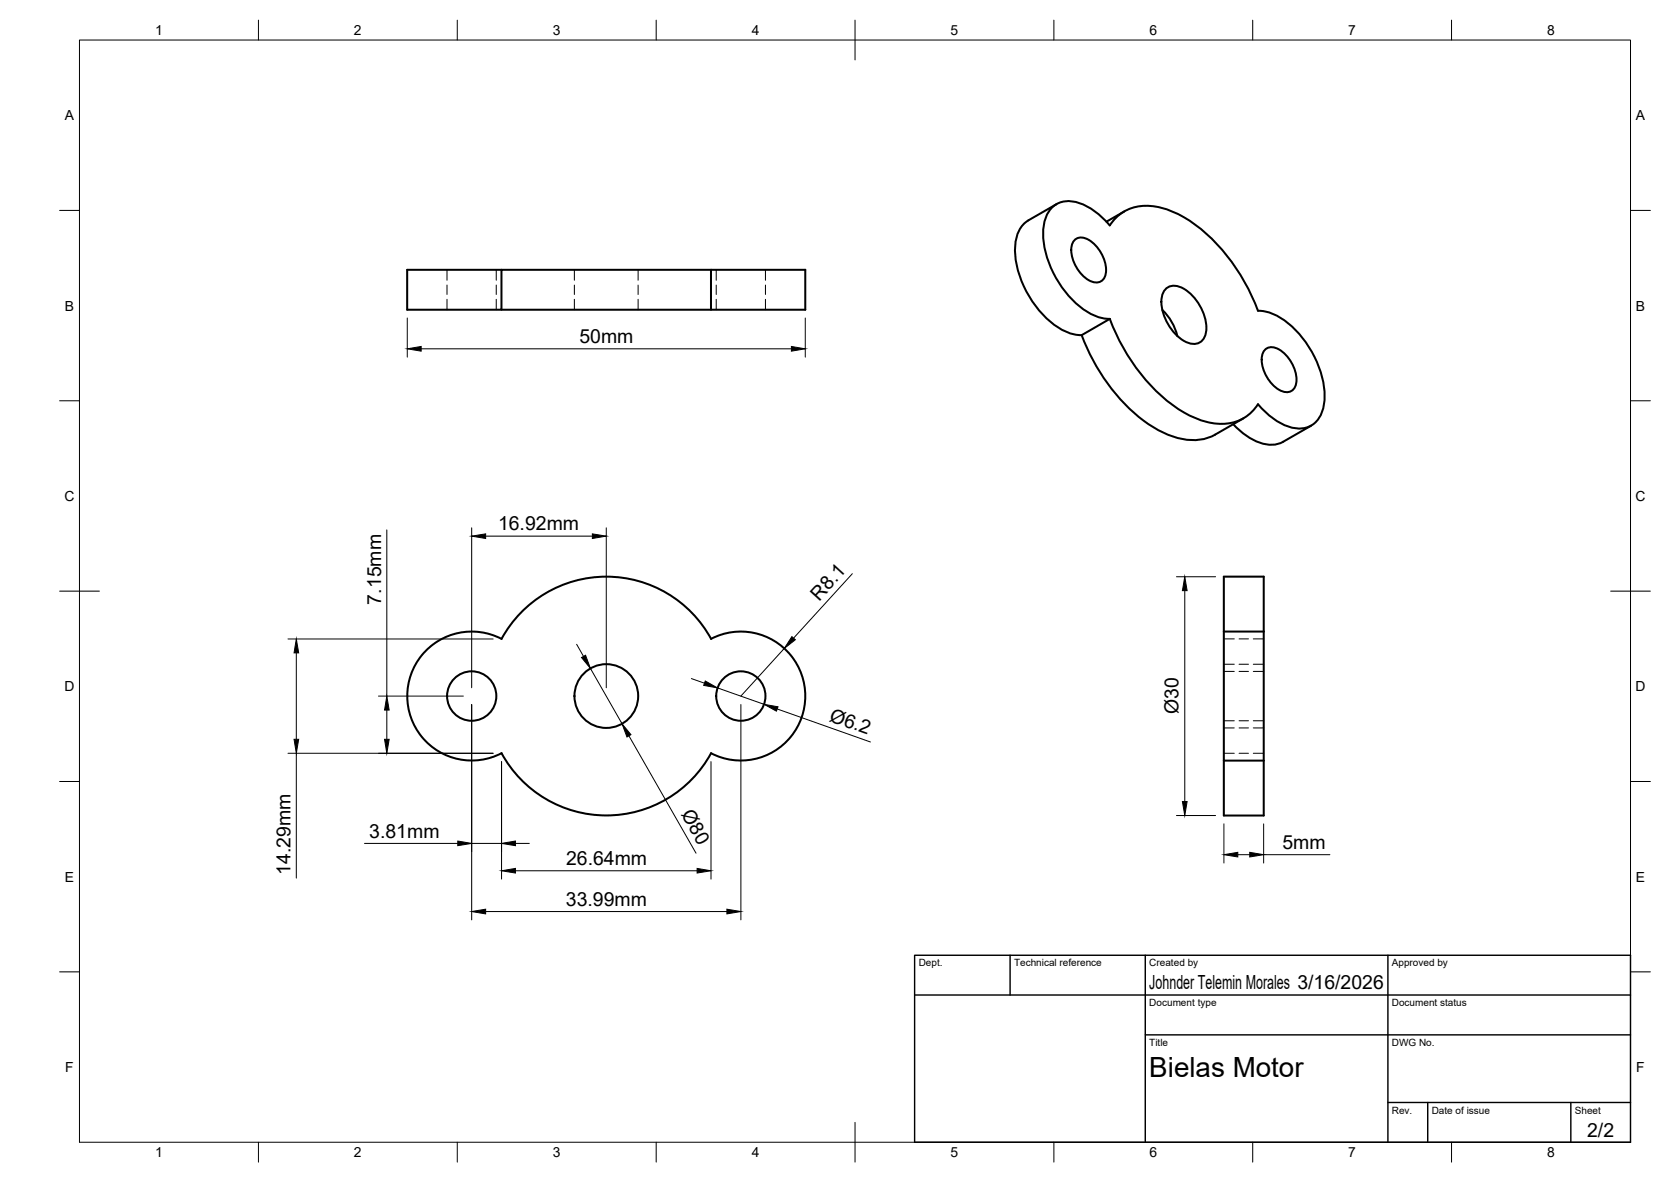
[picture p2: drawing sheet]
<svg xmlns="http://www.w3.org/2000/svg" width="420mm" height="297mm" viewBox="0 0 420 297" stroke-linecap="round" stroke-linejoin="round" font-family="sans-serif">
<!-- layer: Visible -->
<g fill="none" stroke="#000" stroke-width=".51">
<path d="M258.6 55.4a8.3 8.3 0 0 0-3.4 7.7 25.1 25.1 0 0 0 12.3 20 9.6 9.6 0 0 0 4.5 1.1M264.2 52.5a6.5 6.5 0 0 1 7.8-1.3 18.8 18.8 0 0 1 7 5.4 11 11 0 0 1 12.7-4.5 32.4 32.4 0 0 1 16.2 11.5 51.2 51.2 0 0 1 8.4 14.5 13.6 13.6 0 0 1 9.7 5.1 24.9 24.9 0 0 1 7 17.5 6.9 6.9 0 0 1-5.2 6.9 11.9 11.9 0 0 1-9.2-3.7l-2.3-2.3a11 11 0 0 1-12.6 4.5 32.4 32.4 0 0 1-16.3-11.4 51.2 51.2 0 0 1-8.4-14.6 13.6 13.6 0 0 1-9.7-5.1 24.9 24.9 0 0 1-7-17.5 9 9 0 0 1 1.9-5zM265.6 51.3l-7 4.1M282.7 53.1l-4.5 2.6M126.1 77.8h52.7v-10h23.7v10h-23.7M126.1 67.8h-23.7v10h23.7v-10h52.7M270.4 60.1a3.3 3.3 0 0 1 4.1 .6 9.4 9.4 0 0 1 3.5 8 2.59 2.59 0 0 1-1.6 2.2 2.59 2.59 0 0 1-2.7-.5 9.4 9.4 0 0 1-4.3-8.4l.2-.8zM292.3 77.9a13.3 13.3 0 0 1 3.7 6.5M293.1 72.6a3.6 3.6 0 0 1 4.6 0 12.2 12.2 0 0 1 5.6 10.8 3.2 3.2 0 0 1-4.7 2.7 11.9 11.9 0 0 1-6.5-11.3l.2-.9zM272 84.2a46.7 46.7 0 0 0 18.4 23.4 16.7 16.7 0 0 0 13 2.5l2.2-.9 7-4.1M279 80.1l-7 4.1M318.3 87.7a3.3 3.3 0 0 1 4 .6 9.4 9.4 0 0 1 3.6 8 2.59 2.59 0 0 1-1.6 2.2 2.59 2.59 0 0 1-2.7-.5 9.4 9.4 0 0 1-4.3-8.5l.2-.7z"/>
<path d="M310.1 106.6a14.3 14.3 0 0 0 9.8 5.2l1.9-.4 .8-.4M329.7 107l-7.1 4M307.7 158.7v-13.8h10.1v13.8M307.7 158.7v32.4M307.7 158.7h10.1M317.8 158.7v32.4M107.1 163.5a16.2 16.2 0 0 1 19-2.9 30 30 0 0 1 52.7 0 16.2 16.2 0 0 1 23.7 14.3 16.2 16.2 0 0 1-23.7 14.4 30 30 0 0 1-52.7 0 16.2 16.2 0 0 1-20.5-4.7 16.2 16.2 0 0 1 1.5-21.1zM307.7 191.1v13.8h10.1v-13.8M307.7 191.1h10.1"/>
<circle cx="118.6" cy="174.9" r="6.2"/>
<circle cx="152.5" cy="174.9" r="8"/>
<circle cx="186.3" cy="174.9" r="6.2"/>
</g>
<!-- layer: Hidden -->
<g fill="none" stroke="#000" stroke-width=".25">
<path d="M112.4 67.8v2.6M112.4 71.6v2.4M112.4 75.2v2.6M124.8 67.8v2.6M124.8 71.6v2.4M124.8 75.2v2.6M144.4 67.8v2.6M144.4 71.6v2.4M144.4 75.2v2.6M160.4 67.8v2.6M160.4 71.6v2.4M160.4 75.2v2.6"/>
<path d="M180.1 67.8v2.6M180.1 71.6v2.4M180.1 75.2v2.6M192.5 67.8v2.6M192.5 71.6v2.4M192.5 75.2v2.6M307.7 160.6h2.6M307.7 166.9h2.6M307.7 168.7h2.6M311.6 160.6h2.3M311.6 166.9h2.3M311.6 168.7h2.3"/>
<path d="M315.1 160.6h2.7M315.1 166.9h2.7M315.1 168.7h2.7M307.7 189.3h2.6M307.7 182.9h2.6M307.7 181.1h2.6M311.6 189.3h2.3M311.6 182.9h2.3M311.6 181.1h2.3M315.1 189.3h2.7M315.1 182.9h2.7M315.1 181.1h2.7"/>
</g>
<!-- layer: BORDER -->
<g fill="none" stroke="#000" stroke-width=".25">
<path d="M20 10.1h390v276.9h-390zM65 5.1v5M115 5.1v5M165 5.1v5M215 5.1v10M265 5.1v5M315 5.1v5M365 5.1v5M15 52.9h5M410 52.9h5M15 100.7h5M410 100.7h5"/>
<path d="M15 148.6h10M405 148.6h10M15 196.4h5M410 196.4h5M15 244.2h5M410 244.2h5M65 287v5M115 287v5M165 287v5M215 282.1v9.9M265 287v5M315 287v5"/>
<path d="M365 287v5"/>
</g>
<!-- layer: TITLEBLOCK -->
<path d="M230 240.1h180v46.9h-180zM230 250h180M254 240.1v9.9M288 240.1v46.9M349 240.1v46.9M288 260.1h122M349 277.1h61M359 277.1v9.9M395 277.1v9.9" fill="none" stroke="#000" stroke-width=".36"/>
<!-- layer: FD_Dimensions -->
<g fill="none" stroke="#000" stroke-width=".25">
<path d="M102.4 79.9v9.9M202.5 79.9v9.9M105.9 87.7h93.1M97.3 133.2v41.7M118.6 132.6v40.2M122.1 134.7h26.8M152.4 132.6v40.2M214.3 144.2l-14.8 16.2M295.8 144.9h9.8M297.9 148.4v53M72.4 160.6h51.6M74.5 164.1v21.7"/>
<path d="M95.2 174.9h21.3M97.3 178.4v7.4M118.6 177v54.2M145 161.9l1.7 3.1M148.5 168l7.9 13.9M173.8 170.5l3.3 1.2M180.4 172.9l11.7 4.1M186.3 177v54.2M195.4 178.2l23.5 8.3M197.2 163l-10.9 11.9M72.4 189.3h51.6M74.5 189.3v31.4"/>
<path d="M126.1 191.4v29.5M158.1 184.9l16.9 29.5M178.8 191.4v29.5M91.7 211.9h23.4M118.6 211.9h7.5M129.6 211.9h3.5M129.6 218.8h45.7M295.8 204.9h9.8M307.7 207v9.9M311.2 214.8h3M317.7 207v9.9M317.7 214.8h16.7"/>
<path d="M122.1 229.1h60.7"/>
</g>
<g fill="#000" stroke="#000" stroke-width=".25">
<path d="M102.4 87.7l3.5-.6v1.2zM199 87.1l3.5 .6-3.5 .6zM118.6 134.7l3.5-.5v1.1zM148.9 134.2l3.5 .5-3.5 .6zM199.1 160l.9 .8-2.8 2.2zM297.9 144.9l.6 3.5h-1.2zM74.5 160.6l.6 3.5h-1.2zM97.3 174.9l.6 3.5h-1.2zM146.2 165.2l1-.5 1.3 3.3zM177.3 171.1l3.1 1.8-3.5-.7zM192.1 177l3.5 .6-.4 1.1zM73.9 185.8h1.2l-.6 3.5z"/>
<path d="M96.7 185.8h1.2l-.6 3.5zM156.4 181.9l2.2 2.7-1 .6zM115.1 211.4l3.5 .5-3.5 .6zM126.1 211.9l3.5-.5v1.1zM126.1 218.8l3.5-.6v1.2zM175.3 218.2l3.5 .6-3.5 .6zM297.3 201.4h1.2l-.6 3.5zM307.7 214.8l3.5-.6v1.2zM314.2 214.2l3.5 .6-3.5 .6zM118.6 229.1l3.5-.6v1.2zM182.8 228.5l3.5 .6-3.5 .6z"/>
</g>
<text font-size="7" x="289" y="270.6">Bielas Motor</text>
<g font-size="4.9">
<text x="145.7" y="86.2">50mm</text>
<text x="125.2" y="133.3">16.92mm</text>
<text x="95.8" y="151.9" transform="rotate(-90 95.8 151.9)">7.15mm</text>
<text x="205.9" y="151.2" transform="rotate(-48 205.9 151.2)">R8.1</text>
<text x="296.4" y="179.5" transform="rotate(-90 296.4 179.5)">Ø30</text>
<text x="208.3" y="181.1" transform="rotate(19 208.3 181.1)">Ø6.2</text>
<text x="171.2" y="204.6" transform="rotate(60 171.2 204.6)">Ø80</text>
<text x="92.9" y="210.5">3.81mm</text>
<text x="322.4" y="213.3">5mm</text>
<text x="73.1" y="219.8" transform="rotate(-90 73.1 219.8)">14.29mm</text>
<text x="142.3" y="217.4">26.64mm</text>
<text x="142.3" y="227.6">33.99mm</text>
<text x="289" y="248.5">Johnder Telemin Morales 3/16/2026</text>
<text x="399.1" y="285.7">2/2</text>
</g>
<g font-size="3.5">
<text x="39" y="8.8">1</text>
<text x="89" y="8.8">2</text>
<text x="139" y="8.8">3</text>
<text x="189" y="8.8">4</text>
<text x="239" y="8.8">5</text>
<text x="289" y="8.8">6</text>
<text x="339" y="8.8">7</text>
<text x="389" y="8.8">8</text>
<text x="16.3" y="30.2">A</text>
<text x="411.3" y="30.2">A</text>
<text x="16.3" y="78">B</text>
<text x="411.3" y="78">B</text>
<text x="16.2" y="125.9">C</text>
<text x="411.2" y="125.9">C</text>
<text x="16.2" y="173.7">D</text>
<text x="411.2" y="173.7">D</text>
<text x="16.3" y="221.6">E</text>
<text x="411.3" y="221.6">E</text>
<text x="16.4" y="269.4">F</text>
<text x="411.4" y="269.4">F</text>
<text x="39" y="290.8">1</text>
<text x="89" y="290.8">2</text>
<text x="139" y="290.8">3</text>
<text x="189" y="290.8">4</text>
<text x="239" y="290.8">5</text>
<text x="289" y="290.8">6</text>
<text x="339" y="290.8">7</text>
<text x="389" y="290.8">8</text>
</g>
<g font-size="2.5">
<text x="231" y="242.9">Dept.</text>
<text x="255" y="242.9">Technical reference</text>
<text x="289" y="242.9">Created by</text>
<text x="350" y="242.9">Approved by</text>
<text x="289" y="252.8">Document type</text>
<text x="350" y="252.8">Document status</text>
<text x="289" y="262.9">Title</text>
<text x="350" y="262.9">DWG No.</text>
<text x="350" y="279.9">Rev.</text>
<text x="360" y="279.9">Date of issue</text>
<text x="396" y="279.9">Sheet</text>
</g>
</svg>
